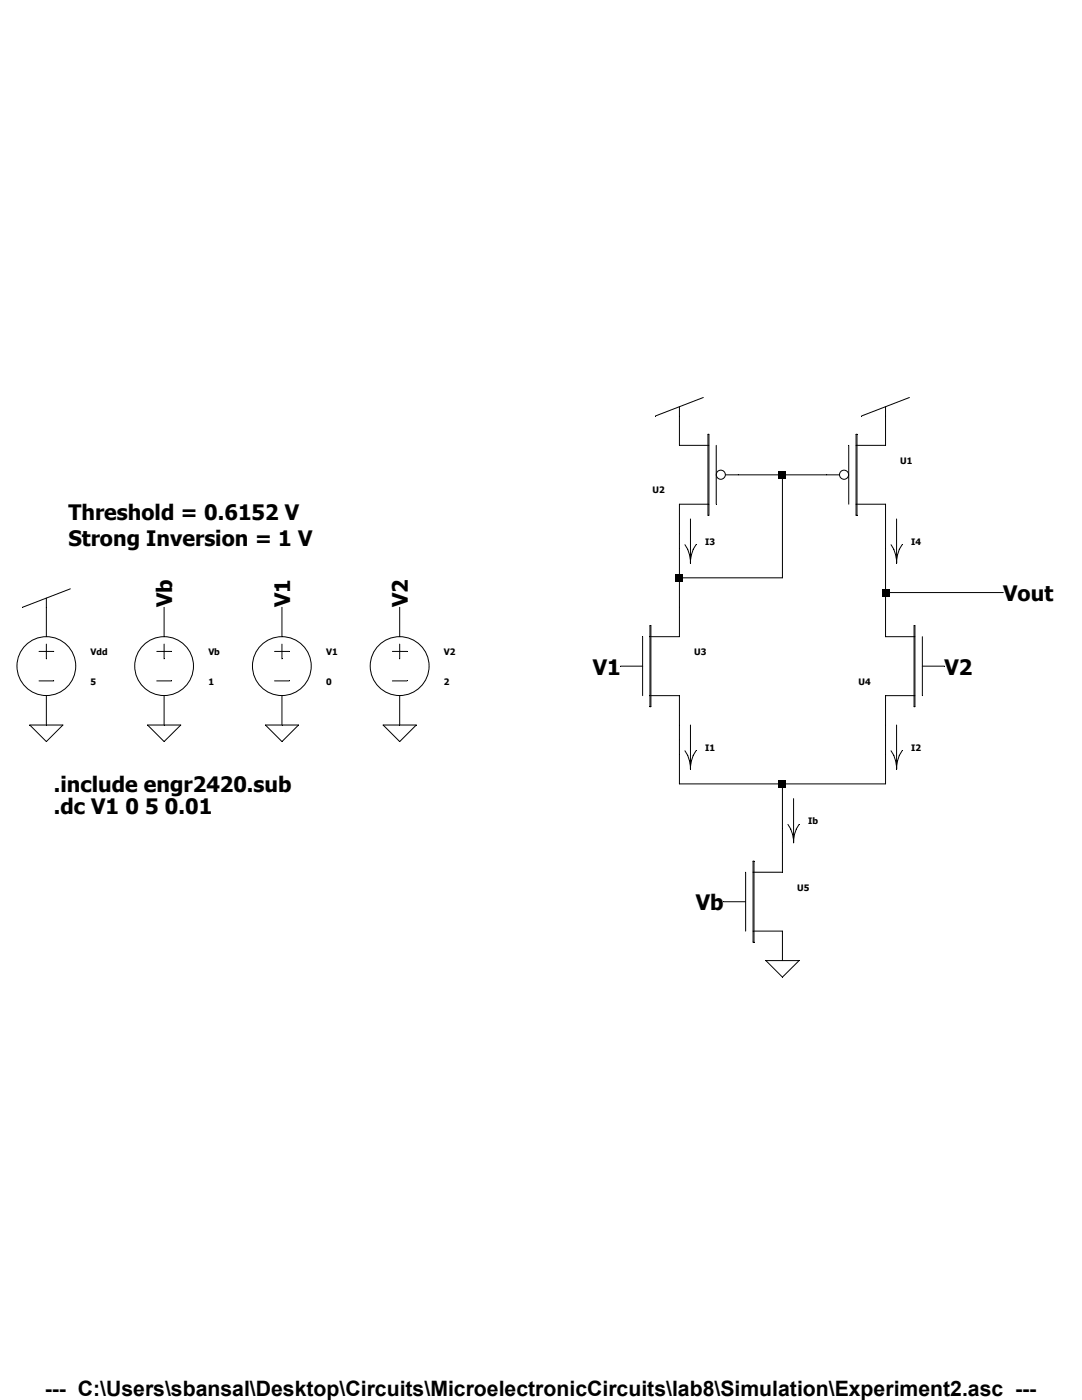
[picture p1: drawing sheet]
Version 4
SHEET 1 880 680
WIRE 192 112 144 112
WIRE 240 112 192 112
WIRE 80 224 80 192
WIRE 192 224 192 112
WIRE 192 224 80 224
WIRE 304 240 304 192
WIRE 432 240 304 240
WIRE 80 256 80 224
WIRE 304 256 304 240
WIRE 80 400 80 384
WIRE 304 400 304 384
WIRE 80 448 80 416
WIRE 192 448 80 448
WIRE 304 448 304 416
WIRE 304 448 192 448
WIRE 192 480 192 448
WIRE 192 512 192 496
FLAG -224 384 0
FLAG -352 384 0
FLAG -480 384 0
FLAG -608 384 0
FLAG 192 640 0
FLAG -352 256 V1
FLAG 16 320 V1
FLAG -224 256 V2
FLAG 368 320 V2
FLAG -480 256 Vb
FLAG 128 576 Vb
FLAG 432 240 Vout
SYMBOL cktsym\\pmos3 304 112 R0
SYMATTR InstName U1
SYMBOL cktsym\\pmos3 80 112 R180
SYMATTR InstName U2
SYMBOL cktsym\\nmos3 80 320 R0
SYMATTR InstName U3
SYMBOL cktsym\\nmos3 304 320 R180
SYMATTR InstName U4
SYMBOL cktsym\\nmos3 192 576 R0
SYMATTR InstName U5
SYMBOL cktsym\\vsource -608 320 R0
SYMATTR Value 5
SYMATTR InstName Vdd
SYMBOL cktsym\\vsource -480 320 R0
SYMATTR Value 1
SYMATTR InstName Vb
SYMBOL cktsym\\vsource -352 320 R0
SYMATTR Value 0
SYMATTR InstName V1
SYMBOL cktsym\\vsource -224 320 R0
SYMATTR Value 2
SYMATTR InstName V2
SYMBOL cktsym\\vdd -608 256 R0
SYMATTR InstName U6
SYMBOL cktsym\\vdd 80 48 R0
SYMATTR InstName U7
SYMBOL cktsym\\vdd 304 48 R0
SYMATTR InstName U8
SYMBOL cktsym\\ammeter1 80 176 R0
SYMATTR InstName I3
SYMBOL cktsym\\ammeter1 304 176 R0
SYMATTR InstName I4
SYMBOL cktsym\\ammeter1 80 400 R0
SYMATTR InstName I1
SYMBOL cktsym\\ammeter1 304 400 R0
SYMATTR InstName I2
SYMBOL cktsym\\ammeter1 192 480 R0
SYMATTR InstName Ib
TEXT -600 448 Left 2 !.include engr2420.sub
TEXT -602 472 Left 2 !.dc V1 0 5 0.01
TEXT -584 152 Left 2 ;Threshold = 0.6152 V\nStrong Inversion = 1 V
